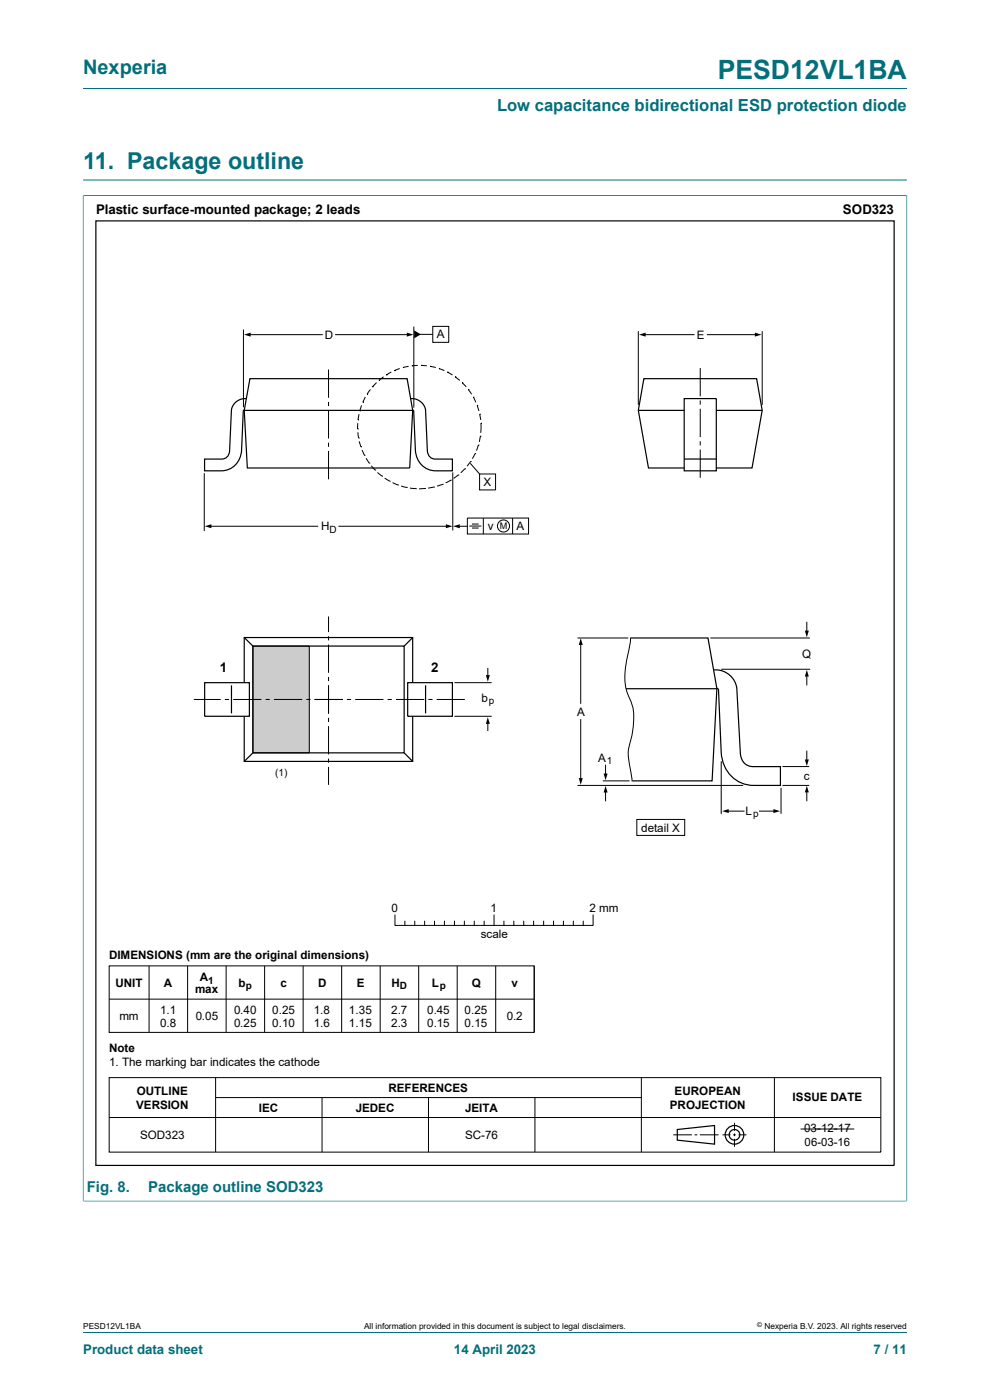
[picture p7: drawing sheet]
<svg xmlns="http://www.w3.org/2000/svg" width="210mm" height="297mm" viewBox="0 0 210 297" stroke-linecap="round" stroke-linejoin="round" font-family="sans-serif">
<path d="M17.6 18.8h174.8M17.6 38.2h174.8M17.6 41.5h174.8M17.6 41.4v213.5M192.4 41.4v213.5M17.6 254.8h174.8" fill="none" stroke="#036f7b" stroke-width=".21"/>
<path d="M53.6 137.1h12v22.6h-12z" fill="#ccc"/>
<g fill="none" stroke="#000" stroke-width=".21">
<path d="M51.6 70v16.3M52.9 71h15.5M69.7 78.4v6M71.2 71h15.4M81.4 79.9l-1 .8M81.9 79.5h.1M83 78.9l-1.1 .6M83.7 78.6h.1M84.8 78.2l-1.1 .4M85.5 78h.1M86.7 77.7l-1.2 .3M87.4 77.6h.1"/>
<path d="M87.8 69.3v17.1M88.6 77.5l-1.2 .1M89 70.9h2.8M89.3 77.5h.1M89.3 77.5l1.2 .1M91.2 77.7h.1M91.2 77.7l1.2 .3M91.8 69.2h3.4v3.4h-3.4zM93.1 78.2h.1M93.1 78.2l1.2 .4M94.9 78.9h.1M94.9 78.9l1.1 .7"/>
<path d="M96.6 79.9h.1M96.6 79.9l.9 .8M135.4 70.3v15.5M136.7 71h10.5M148.5 78.1v6M150 71h10.4M161.7 70.3v15.5M69.7 85.3v.8M69.7 87v6M69.7 93.9v.9M69.7 95.7v6M75.9 91h.1"/>
<path d="M75.9 89.8v1.2M75.9 91.7l.2 1.2M75.9 89.1h.1M76.1 92.9h.1M76.2 87.9l-.3 1.2M76.2 93.6l.4 1.2M76.3 87.2h.1M76.6 94.8h.1M76.7 86l-.4 1.2M76.8 95.5l.5 1.1M77 85.3h.1M77.3 96.6h.1"/>
<path d="M77.5 84.2l-.5 1.1M77.7 97.2l.6 1M77.9 83.6h.1M78.3 98.2h.1M78.6 82.6l-.7 1M78.8 98.8l.8 .9M79 82.1h.1M79.6 99.7h.1M79.9 81.2l-.9 .9M80.4 80.7h.1M98 81.2h.1M98 81.2l.9 .9"/>
<path d="M98.6 99.4h.1M98.6 99.4l-.9 .9M99.3 82.6h.1M99.3 82.6l.7 1M99.8 98.3l1.9 2.3M99.8 97.9h.1M99.8 97.9l-.7 1M100.4 84.2h.1M100.4 84.2l.5 1.2M100.8 96.2h.1M100.8 96.2l-.6 1.1M101.2 86h.1"/>
<path d="M101.2 86l.4 1.2M101.5 94.4h.1M101.5 94.4l-.4 1.2M101.8 87.9h.1M101.8 87.9l.2 1.2M101.9 92.5h.1M101.9 92.5l-.2 1.2M102 89.8h.1M102 89.8v2M148.5 85v.8M148.5 86.7v6M148.5 93.6v.9"/>
<path d="M148.5 95.4v6M43.3 100.5v12.1M44.6 111.6h22.8M71.9 111.6h23M80.1 100.2l.9 .8M81 101h.1M81.6 101.4l1 .7M82.6 102.1h.1M83.3 102.4l1.1 .5M84.4 102.9h.1M85.1 103.1l1.2 .3M86.3 103.4h.1"/>
<path d="M87 103.5l1.2 .2M88.2 103.7h.1M90.1 103.6h.1M90.1 103.6l-1.2 .1M92 103.3h.1M92 103.3l-1.2 .3M93.9 102.7h.1M93.9 102.7l-1.2 .4M95.6 101.9h.1M95.6 101.9l-1.1 .5M96 100.3v12.2M97.2 100.8h.1"/>
<path d="M97.2 100.8l-1 .7M97.2 111.6h1.9M99.1 109.9h13v3.4h-13zM99.6 111.6h2.5M100.1 112h1.4M100.1 111.2h1.4M101.7 100.6h3.4v3.3h-3.4zM102.5 109.9v3.4M108.7 109.9v3.4M53.6 137.1h12v22.6h-12zM69.7 130.8v3.3M69.7 135v.9"/>
<path d="M69.7 136.7v6M122.6 135.3h10.6M123.2 136.5v12.7M133.8 135.3l-.2 1.5a24.8 24.8 0 0 0-.9 9.1l.3 .8a12 12 0 0 1 1.3 7.8l-.4 2a9.9 9.9 0 0 0-.2 6.5l.4 2.7M150.7 135.3h21M171.1 132v2.1M41.1 148.4h5.7M47.7 148.4h.9M49.5 148.4h6M56.3 148.4h.9M58.1 148.4h6M65 148.4h.9"/>
<path d="M66.7 148.4h6M69.7 143.6v.9M69.7 145.4v6M69.7 152.3v.9M69.7 154v6M73.6 148.4h.9M75.3 148.4h6M82.2 148.4h.9M84 148.4h6M90.9 148.4h.9M92.6 148.4h6M96.5 144.8h7.7"/>
<path d="M96.5 152h7.7M103.5 141.8v1.7M103.5 153.3v1.7M123.2 152.7v12.7M153.1 142h18.7M171.1 143.2v2.1M171.1 159.4v2M69.7 160.9v.9M69.7 162.7v3.8M122.6 166.6h35M127.9 165.7h5.6M128.5 162.3v2.1"/>
<path d="M128.5 167.8v2.1M135.1 173.8h10.1v3.4h-10.1zM153 161.6v11M154.3 172.1h3.5M161.1 172.1h3.2M165.7 167.2v5.4M166 166.6h5.6M166 162.6h5.6M171.1 167.8v2.1M83.8 194.1v2.2h42v-2.2M85.9 195.4v.9M88 195.4v.9"/>
<path d="M90.1 195.4v.9M92.2 195.4v.9M94.3 195.4v.9M96.4 195.4v.9M98.5 195.4v.9M100.6 195.4v.9M102.7 195.4v.9M104.8 194.1v2.2M106.9 195.4v.9M109 195.4v.9M111.1 195.4v.9M113.2 195.4v.9"/>
<path d="M115.3 195.4v.9M117.4 195.4v.9M119.5 195.4v.9M121.6 195.4v.9M123.7 195.4v.9M23.2 204.9h90.1v14.1h-90.1zM23.2 212h90.1M31.6 204.9v14.1M39.8 204.9v14.1M48 204.9v14.1M56.1 204.9v14.1M64.3 204.9v14.1"/>
<path d="M72.5 204.9v14.1M80.6 204.9v14.1M88.8 204.9v14.1M97 204.9v14.1M105.1 204.9v14.1M113.3 204.9v14.1M23.2 228.6h163.6v15.8h-163.6zM23.2 237.1h163.6M45.7 228.6v15.8M45.7 232.8h90.3M68.3 232.8v11.6M90.9 232.8v11.6"/>
<path d="M113.5 232.8v11.6M136 228.6v15.8M155.8 238.2v1.7M164.3 228.6v15.8M169.8 239.5h11.4M142.8 240.7h4M147.3 240.7h.6M148.5 240.7h3.9M153.3 240.7h1.7M155.5 240.7h.6M155.8 240.5v.5M155.8 241.6v1.7"/>
<path d="M156.6 240.7h1.7"/>
<circle cx="106.8" cy="111.6" r="1.28"/>
</g>
<g fill="none" stroke="#000" stroke-width=".25">
<path d="M20.3 46.9h169.4v200.3h-169.4zM51.8 87.1h35.7M52.3 84.6a2.95 2.95 0 0 0-3.2 2.4l-.4 8.7a1.67 1.67 0 0 1-1.7 1.7h-3.6v2.5h3.5a4.4 4.4 0 0 0 4.3-4.4l.4-8.3 .2-.2M53 80.3h33.4l1.1 6.7-.6 12.3h-34.4l-.7-12.2zM87.1 84.6a2.96 2.96 0 0 1 3.2 2.4l.4 8.7a1.68 1.68 0 0 0 1.6 1.7h3.7v2.5h-3.6a4.4 4.4 0 0 1-4.3-4.4l-.3-8.3-.3-.2M135.4 87.1h9.7M145.1 84.6h6.8v15.3h-6.8zM145.1 99.3h-7.5l-2.2-12.2 1.2-6.8h23.9l1.2 6.8-2.2 12.2h-7.6M145.1 97.4h6.8M151.9 87.1h9.8M51.8 135.2l1.8 1.9M53.6 137.1h32.1v22.6h-32.1z"/>
<path d="M87.5 135.2l-1.8 1.9M133.8 135.3h16.4l1.9 10.8-1 19.6h-17M43.4 144.8h9.5v7.2h-9.5zM49.1 145.4v5.9M51.8 144.8v-9.6h35.7v9.6M51.8 152v9.5h35.7v-9.5M53.6 159.7l-1.8 1.8M85.7 159.7l1.8 1.8M86.5 144.8h9.5v7.2h-9.5zM90.3 145.4v5.9M132.8 146.1h19.3M151.4 142.1a4.6 4.6 0 0 1 4.9 4l.8 13.8a2.71 2.71 0 0 0 2.6 2.7h5.8v4h-5.6a7 7 0 0 1-6.9-6.9l-.6-13.4-.3-.3"/>
<path d="M143.7 239.6l7.9-.8v3.9l-7.9-.8z"/>
<circle cx="155.8" cy="240.7" r="1.13"/>
<circle cx="155.8" cy="240.7" r="1.98"/>
</g>
<g fill="#000">
<path d="M51.8 71l1.4-.4v.8zM86.3 70.6l1.4 .4-1.4 .4zM87.8 70.1l1.5 .8-1.5 .9zM135.5 71l1.5-.4v.8zM160.1 70.6l1.4 .4-1.4 .4zM43.4 111.6l1.4-.4v.9zM94.6 111.2l1.4 .4-1.4 .5zM96.1 111.6l1.4-.4v.9zM123.2 135.4l.4 1.4h-.8zM170.7 133.8h.9l-.5 1.4zM103.5 152.2l.4 1.4h-.8zM103.1 143.2h.8l-.4 1.4z"/>
<path d="M171.1 142.1l.5 1.4h-.9zM122.8 165.1h.8l-.4 1.4zM128.5 166.7l.4 1.4h-.9zM128 164.1h.9l-.4 1.4zM153.2 172.1l1.4-.5v.9zM164.1 171.6l1.4 .5-1.4 .4zM171.1 166.7l.5 1.4h-.9zM170.7 161.1h.9l-.5 1.4z"/>
</g>
<path d="M17.6 41.5v213.2M17.7 41.5h174.6M192.4 41.5v213.2M17.7 254.8h174.6M17.6 282.6h174.8" fill="none" stroke="#036f7b" stroke-width=".21"/>
<text font-size="5.6" fill="#036f7b" x="152.2" y="16.8">PESD12VL1BA</text>
<text font-size="4.9" fill="#036f7b" x="17.6" y="35.9">11. Package outline</text>
<text font-size="4.2" fill="#036f7b" x="17.6" y="15.6">Nexperia</text>
<text font-size="3.5" fill="#036f7b" x="105.4" y="23.7">Low capacitance bidirectional ESD protection diode</text>
<g font-size="3.2" fill="#036f7b">
<text x="18.4" y="252.9">Fig. 8.</text>
<text x="31.4" y="252.9">Package outline SOD323</text>
</g>
<g font-size="2.8">
<text x="20.4" y="45.4">Plastic surface-mounted package; 2 leads</text>
<text x="178.8" y="45.4">SOD323</text>
<text x="46.7" y="142.6">1</text>
<text x="91.5" y="142.6">2</text>
</g>
<g font-size="2.8" fill="#036f7b">
<text x="17.6" y="287.2">Product data sheet</text>
<text x="96.3" y="287.2">14 April 2023</text>
<text x="185.3" y="287.2">7 / 11</text>
</g>
<g font-size="2.5">
<text x="68.9" y="71.8">D</text>
<text x="92.6" y="71.8">A</text>
<text x="147.8" y="71.8">E</text>
<text x="102.6" y="103.1">X</text>
<text x="68.1" y="112.5">H</text>
<text x="103.5" y="112.4">v</text>
<text x="109.6" y="112.4">A</text>
<text x="170.2" y="139.5">Q</text>
<text x="102.2" y="149">b</text>
<text x="122.4" y="151.8">A</text>
<text x="126.9" y="161.6">A</text>
<text x="170.5" y="165.4">c</text>
<text x="158.2" y="172.9">L</text>
<text x="136" y="176.4">detail X</text>
<text x="83" y="193.4">0</text>
<text x="104.1" y="193.4">1</text>
<text x="125" y="193.4">2 mm</text>
<text x="23.2" y="203.5">DIMENSIONS (mm are the original dimensions)</text>
<text x="102" y="199">scale</text>
<text x="24.5" y="209.4">UNIT</text>
<text x="34.8" y="209.4">A</text>
<text x="42.4" y="208.2">A</text>
<text x="50.6" y="209.4">b</text>
<text x="59.5" y="209.4">c</text>
<text x="67.5" y="209.4">D</text>
<text x="75.7" y="209.4">E</text>
<text x="83" y="209.4">H</text>
<text x="91.6" y="209.4">L</text>
<text x="100.1" y="209.4">Q</text>
<text x="108.5" y="209.4">v</text>
<text x="34" y="215">1.1</text>
<text x="41.4" y="210.6">max</text>
<text x="49.6" y="215">0.40</text>
<text x="57.8" y="215">0.25</text>
<text x="66.6" y="215">1.8</text>
<text x="74" y="215">1.35</text>
<text x="83" y="215">2.7</text>
<text x="90.6" y="215">0.45</text>
<text x="98.5" y="215">0.25</text>
<text x="25.3" y="216.4">mm</text>
<text x="34" y="217.9">0.8</text>
<text x="41.5" y="216.4">0.05</text>
<text x="49.6" y="217.9">0.25</text>
<text x="57.8" y="217.9">0.10</text>
<text x="66.6" y="217.9">1.6</text>
<text x="74" y="217.9">1.15</text>
<text x="83" y="217.9">2.3</text>
<text x="90.6" y="217.9">0.15</text>
<text x="98.5" y="217.9">0.15</text>
<text x="107.5" y="216.4">0.2</text>
<text x="23.2" y="223.2">Note</text>
<text x="23.2" y="226.2">1. The marking bar indicates the cathode</text>
<text x="29" y="232.2">OUTLINE</text>
<text x="82.4" y="231.7">REFERENCES</text>
<text x="143.1" y="232.2">EUROPEAN</text>
<text x="168.1" y="233.6">ISSUE DATE</text>
<text x="28.9" y="235.2">VERSION</text>
<text x="54.9" y="235.9">IEC</text>
<text x="75.5" y="235.9">JEDEC</text>
<text x="98.7" y="235.9">JEITA</text>
<text x="142.1" y="235.2">PROJECTION</text>
<text x="29.7" y="241.6">SOD323</text>
<text x="98.7" y="241.6">SC-76</text>
<text x="170.6" y="240.2">03-12-17</text>
</g>
<text font-size="2.4" x="170.7" y="243.2">06-03-16</text>
<g font-size="2.1">
<text x="69.9" y="113">D</text>
<text x="103.7" y="149.4">p</text>
<text x="58.4" y="164.7">(1)</text>
<text x="128.8" y="162.1">1</text>
<text x="159.7" y="173.3">p</text>
<text x="44.2" y="208.7">1</text>
<text x="52.1" y="209.9">p</text>
<text x="84.8" y="209.9">D</text>
<text x="93.3" y="209.9">p</text>
</g>
<text font-size="1.9" x="106" y="112.3">M</text>
<g font-size="1.8">
<text x="17.6" y="282">PESD12VL1BA</text>
<text x="77.2" y="282">All information provided in this document is subject to legal disclaimers.</text>
<text x="162.2" y="282">Nexperia B.V. 2023. All rights reserved</text>
</g>
<text font-size="1.4" x="160.6" y="281.6">©</text>
</svg>
